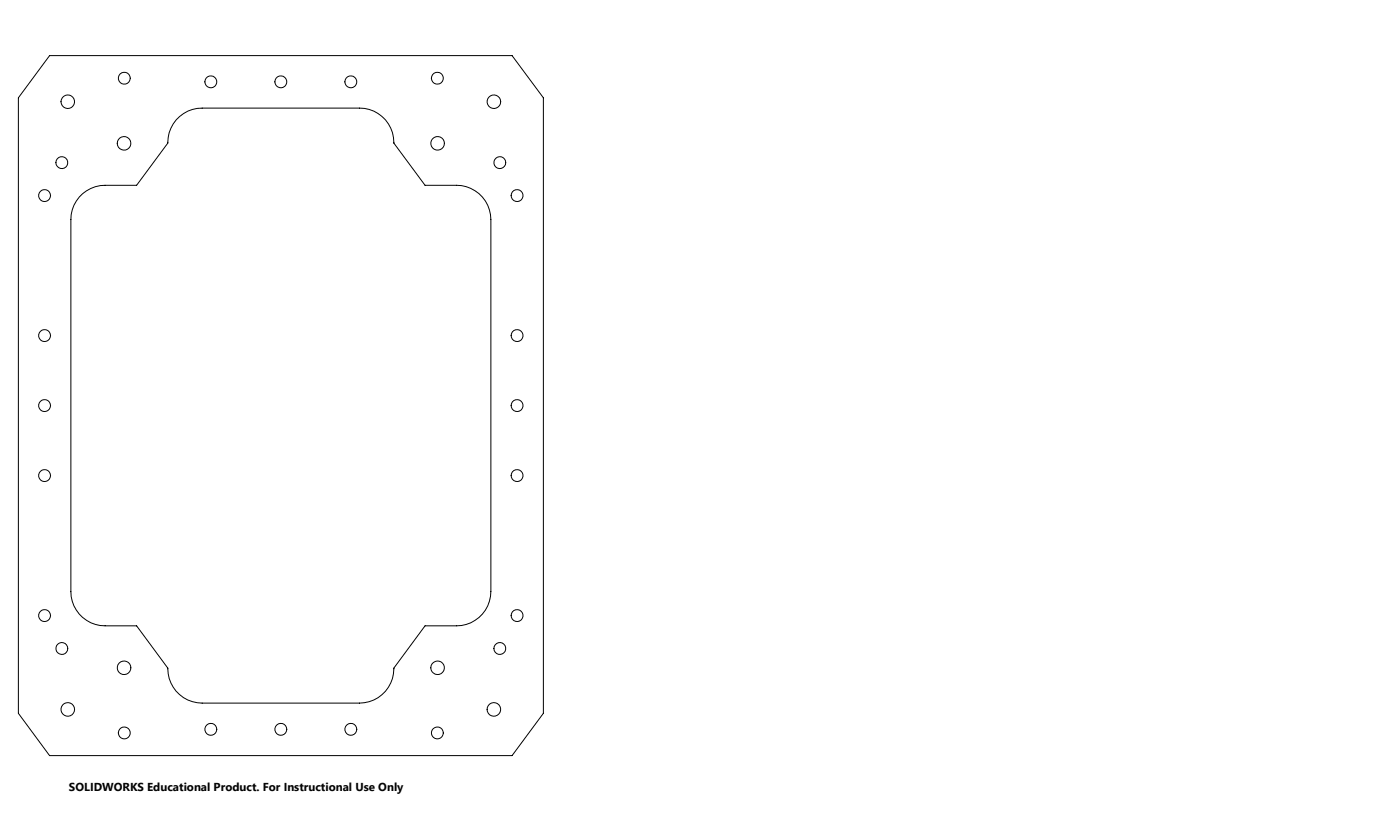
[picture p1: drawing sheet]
<svg xmlns="http://www.w3.org/2000/svg" width="508mm" height="305mm" viewBox="0 0 508 305" stroke-linecap="round" stroke-linejoin="round" font-family="sans-serif">
<g fill="none" stroke="#000" stroke-width=".36">
<path d="M18 20.2h167.8l11.4 15.3v223.3l-11.4 15.4h-167.8l-11.3-15.4v-223.3zM30 70.3a12.7 12.7 0 0 1 8.1-3.1h11.5l11.3-15.3a12.4 12.4 0 0 1 12.4-12.7h57.2a12.4 12.4 0 0 1 12.4 12.7l11.3 15.3h11.5a12.4 12.4 0 0 1 12.4 12.5v135a12.5 12.5 0 0 1-12.4 12.4h-11.5l-11.3 15.3a12.5 12.5 0 0 1-12.4 12.7h-57.2a12.5 12.5 0 0 1-12.4-12.7l-11.3-15.3h-11.5a12.4 12.4 0 0 1-12.4-12.4v-135a12.3 12.3 0 0 1 4.3-9.4z"/>
<circle cx="24.6" cy="36.9" r="2.47"/>
<circle cx="45.1" cy="28.4" r="2.17"/>
<circle cx="76.5" cy="29.7" r="2.16"/>
<circle cx="101.9" cy="29.7" r="2.16"/>
<circle cx="127.3" cy="29.7" r="2.16"/>
<circle cx="158.7" cy="28.4" r="2.17"/>
<circle cx="179.2" cy="36.9" r="2.47"/>
<circle cx="22.4" cy="59" r="2.16"/>
<circle cx="45" cy="52" r="2.47"/>
<circle cx="158.8" cy="52" r="2.47"/>
<circle cx="181.4" cy="59" r="2.15"/>
<circle cx="16.2" cy="71" r="2.17"/>
<circle cx="187.6" cy="71" r="2.16"/>
<circle cx="16.2" cy="121.8" r="2.17"/>
<circle cx="187.6" cy="121.8" r="2.16"/>
<circle cx="16.2" cy="147.2" r="2.17"/>
<circle cx="187.6" cy="147.2" r="2.16"/>
<circle cx="16.2" cy="172.6" r="2.17"/>
<circle cx="187.6" cy="172.6" r="2.16"/>
<circle cx="16.2" cy="223.4" r="2.17"/>
<circle cx="22.4" cy="235.3" r="2.15"/>
<circle cx="181.4" cy="235.3" r="2.15"/>
<circle cx="187.6" cy="223.4" r="2.16"/>
<circle cx="24.6" cy="257.4" r="2.47"/>
<circle cx="45" cy="242.3" r="2.47"/>
<circle cx="158.8" cy="242.3" r="2.47"/>
<circle cx="179.2" cy="257.4" r="2.47"/>
<circle cx="45.1" cy="266" r="2.16"/>
<circle cx="76.5" cy="264.6" r="2.17"/>
<circle cx="101.9" cy="264.6" r="2.17"/>
<circle cx="127.3" cy="264.6" r="2.17"/>
<circle cx="158.7" cy="266" r="2.16"/>
</g>
<text font-size="4.2" x="25" y="287.2">SOLIDWORKS Educational Product. For Instructional Use Only</text>
</svg>
